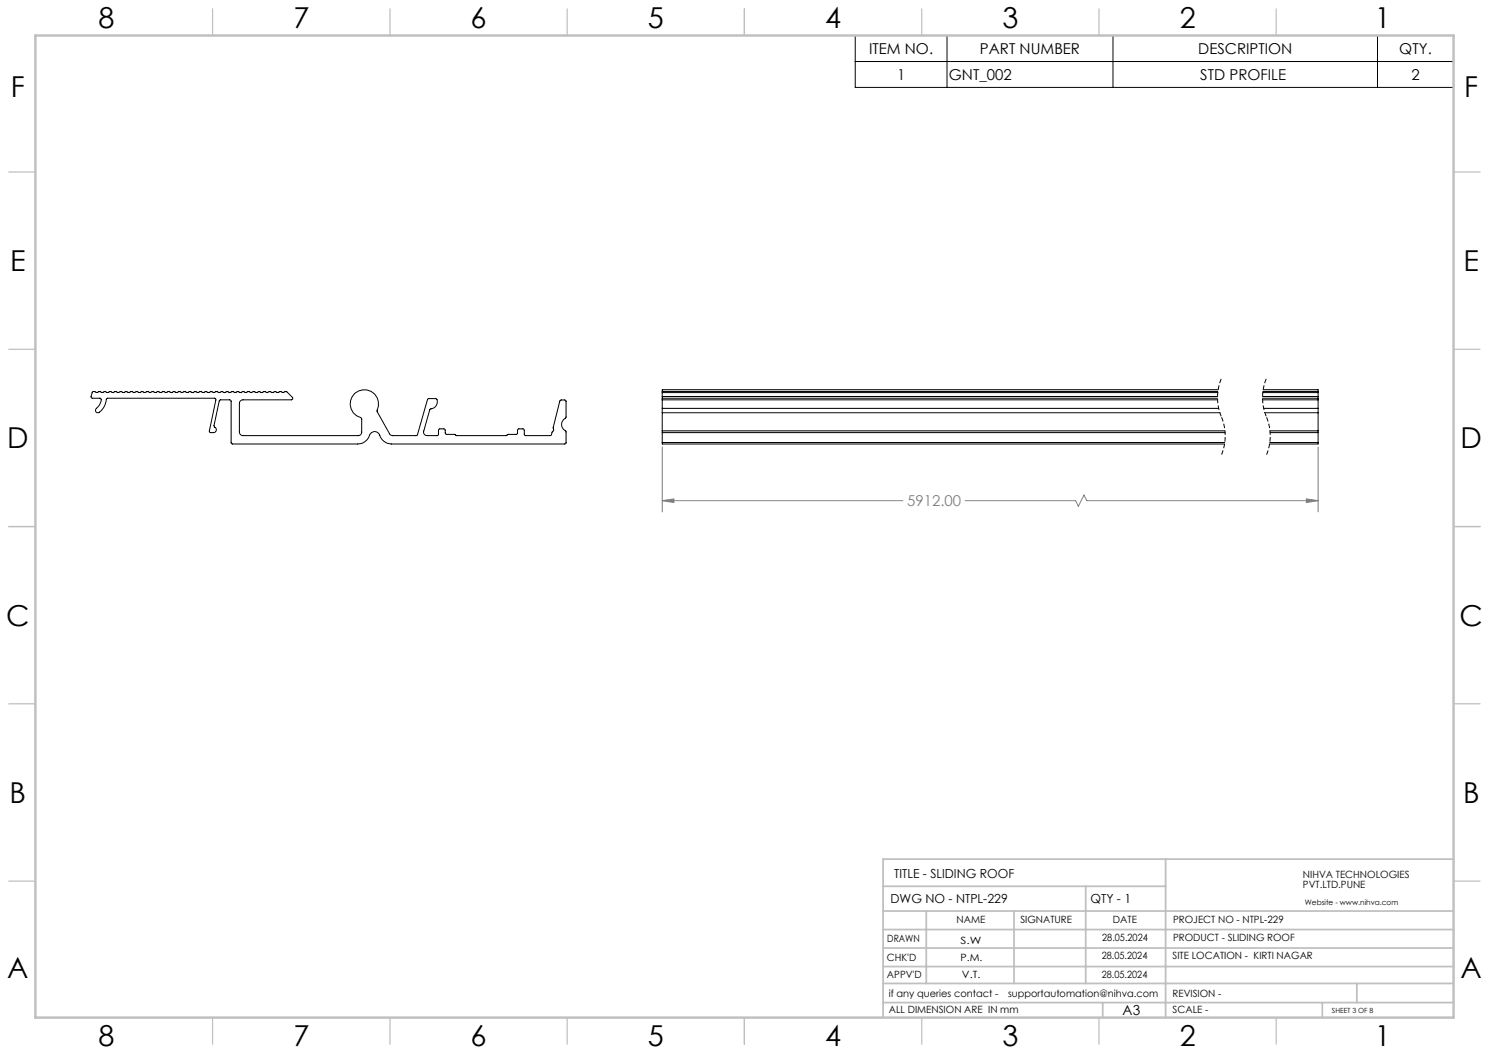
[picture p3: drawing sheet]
<svg xmlns="http://www.w3.org/2000/svg" width="420mm" height="297mm" viewBox="0 0 420 297" stroke-linecap="round" stroke-linejoin="round" font-family="sans-serif">
<path d="M344.5 106.7a14.1 14.1 0 0 0 0 10.9M344.5 117.6a14.1 14.1 0 0 1 0 10.8M357.2 106.7a14.1 14.1 0 0 0 0 10.9M357.2 117.6a14.1 14.1 0 0 1 0 10.8" fill="none" stroke="#000" stroke-width=".28" stroke-dasharray="1.3 .6" stroke-dashoffset="-.2" stroke-linecap="butt"/>
<path d="M186.8 126.1v18.3M371.8 126.1v18.3M186.8 141.2l3.3-.5v1zM186.8 141.2h67.9M272.3 141.2h31.1l.8 1.6 1.6-3.2 .8 1.6h65.2M368.5 140.7l3.3 .5-3.3 .5z" fill="none" stroke="#808080" stroke-width=".28"/>
<path d="M241.2 10h168.8v14.7h-168.8zM241.2 17.4h168.8M267.1 10v14.7M313.9 10v14.7M388.5 10v14.7" fill="none" stroke="#000" stroke-width=".28"/>
<g fill="none" stroke="#c0c0c0" stroke-width=".35">
<path d="M60 2.5v7.5M110 2.5v7.5M160 2.5v7.5M210 2.5v7.5M260 2.5v7.5M310 2.5v7.5M360 2.5v7.5M2.5 48.5h7.5M410 48.5h7.5M2.5 98.5h7.5M410 98.5h7.5M2.5 148.5h7.5"/>
<path d="M410 148.5h7.5M2.5 198.5h7.5M410 198.5h7.5M2.5 248.5h7.5M410 248.5h7.5M60 287v7.5M110 287v7.5M160 287v7.5M210 287v7.5M260 287v7.5M310 287v7.5M360 287v7.5"/>
</g>
<g fill="none" stroke="#c0c0c0" stroke-width=".5">
<path d="M249.1 257h160.9M249.1 250h79.7M261.3 257v20.4M286 257v20.4M306.2 250v27.4M328.8 242.3v44.7M410 242.3h-160.9v44.7M249.1 272.6h160.9M249.1 267.4h160.9M249.1 262.2h160.9M249.1 277.4h160.9M382.7 277.4v5.4"/>
<path d="M249.1 282.8h160.9M311 282.8v4.2M373 282.8v4.2"/>
</g>
<path d="M10 10h400v277h-400z" fill="none" stroke="#c0c0c0" stroke-width=".7"/>
<path d="M368.5 140.7l3.3 .5-3.3 .5zM186.8 141.2l3.3-.5v1z" fill="#808080"/>
<g fill="none" stroke="#000" stroke-width=".28">
<path d="M26 110.6l.7-.2 .7 .3 .7-.3 .8 .3 .7-.3 .8 .3 .8-.3 .7 .3 .7-.3 .8 .3 .7-.3 .8 .3 .7-.3 .8 .3 .7-.3 .8 .3 .7-.3 .8 .3 .7-.3 .8 .3 .7-.3 .8 .3 .7-.3 .8 .3 .7-.3 .8 .3 .7-.3 .8 .3 .7-.3 .8 .3 .7-.3 .8 .3 .7-.3 .8 .3 .7-.3 .8 .3 .7-.3 .8 .3 .7-.3 .8 .3 .7-.3 .8 .3 .7-.3 .8 .3 .7-.3 .8 .3 .7-.3 .8 .3 .7-.3 .8 .3 .7-.3 .8 .3 .7-.3 .8 .3 .7-.3 .8 .3 .8-.3 .7 .3 .7-.3 .8 .3 .7-.3 .8 .3 .7-.3 .8 .3 .7-.3 .8 .3 .7-.3 .8 .3 .7-.3 .8 .3 .7-.3 .8 .3 .8-.3 1.9 1.9-.4 .5h-13.7a1.02 1.02 0 0 0-1 1v8.1l.3 .7 .5 .3h32.7a.96 .96 0 0 0 1-1l-.1-4a4 4 0 0 1-2.9-5.2 4 4 0 0 1 5.5-2.4 4 4 0 0 1 1.8 5.7l3.8 6.7 .5 .2h6.8l.4-.2 2.8-10.1 .3-.2 2.1 .1a1.1 1.1 0 0 1 .2 1.5 2.42 2.42 0 0 1-1.8 1.4l-1.9 6.4 .2 .7 .5 .3 3.2 .1 .3-.3v-1.3l.3-.3h1.4l.2 1.2 .3 .3h2.4l.5 .4h14l.5-.4 2.6-.1 .1-1.1 .3-.3 1.5 .1 .1 1.5 .3 .3h7l.3-.2 .3-.9a.84 .84 0 0 0 .2-1.2l1.9-7.5 .3-.3h1.1l.4 .3v4.7a2.2 2.2 0 0 0-1.3 1.9 2.2 2.2 0 0 0 1.3 2v3.3l-.4 .2h-48.8a3.8 3.8 0 0 1-3.6-2.9 1.62 1.62 0 0 0-1.8-.5 1.62 1.62 0 0 0-1.1 1.5l-.6 .9-.9 .6-1.6 .4h-35.5l-.2-.3v-11.8l-.3-.3h-2.8l-.2 .2-1.5 7.4a.85 .85 0 0 1 .6 .9 .85 .85 0 0 1-.8 .7h-.9l-.3-.4 1.9-8.8-.3-.5h-30.3l-.3 .3a4.4 4.4 0 0 1-2.5 3.8 .77 .77 0 0 1-.6-.7 .77 .77 0 0 1 .5-.8 1.99 1.99 0 0 0 .9-2.5l-2.5-.2zM186.8 111.8v.5M186.8 110.4v.3M186.8 115.2v1.2M186.8 112.8v2.4M186.8 112.3v.5M186.8 116.4h157.3M186.8 111.8h156.6M186.8 112.3h156.6M186.8 110.7h156.7M186.8 110.4h156.7M186.8 115.2h156.9"/>
<path d="M186.8 112.8h156.6M186.8 110.7v1.1M186.8 116.4v5.1M343.6 109.9h-156.8v.5M356.1 112.3h15.7M356.1 111.8h15.7M356.1 112.8h15.7M356.2 110.7h15.6M356.2 110.4h15.6M356.3 109.9h15.5v.5M356.4 115.2h15.4M356.8 116.4h15"/>
<path d="M371.8 111.8v.5M371.8 110.4v.3M371.8 115.2v1.2M371.8 112.8v2.4M371.8 112.3v.5M371.8 110.7v1.1M371.8 116.4v5.1M186.8 121.5v.5M186.8 124.8v.4h158.6M186.8 121.5h158.7M186.8 122h158.7M186.8 124.8h158.6"/>
<path d="M186.8 122v2.8M358.1 124.8h13.7M358.2 121.5h13.6M358.2 122h13.6M371.8 121.5v.5M371.8 124.8v.4h-13.7M371.8 122v2.8"/>
</g>
<g font-size="8.1">
<text x="27.8" y="8">8</text>
<text x="82.8" y="8">7</text>
<text x="132.8" y="8">6</text>
<text x="182.8" y="8">5</text>
<text x="232.8" y="8">4</text>
<text x="282.8" y="8">3</text>
<text x="332.8" y="8">2</text>
<text x="387.8" y="8">1</text>
<text x="3" y="27.2">F</text>
<text x="413" y="27.2">F</text>
<text x="2.8" y="76.5">E</text>
<text x="412.8" y="76.5">E</text>
<text x="2" y="126.5">D</text>
<text x="412" y="126.5">D</text>
<text x="1.7" y="176.5">C</text>
<text x="411.7" y="176.5">C</text>
<text x="2.7" y="226.5">B</text>
<text x="412.7" y="226.5">B</text>
<text x="2" y="275.7">A</text>
<text x="412" y="275.7">A</text>
<text x="27.8" y="295">8</text>
<text x="82.8" y="295">7</text>
<text x="132.8" y="295">6</text>
<text x="182.8" y="295">5</text>
<text x="232.8" y="295">4</text>
<text x="282.8" y="295">3</text>
<text x="332.8" y="295">2</text>
<text x="387.8" y="295">1</text>
</g>
<g font-size="4.2">
<text x="245.1" y="15.2">ITEM NO.</text>
<text x="276.4" y="15.2">PART NUMBER</text>
<text x="338" y="15.2">DESCRIPTION</text>
<text x="394.7" y="15.2">QTY.</text>
<text x="253" y="22.5">1</text>
<text x="267.6" y="22.5">GNT_002</text>
<text x="338.6" y="22.5">STD PROFILE</text>
<text x="398.1" y="22.5">2</text>
</g>
<text font-size="4.2" fill="#808080" x="255.9" y="142.8">5912.00</text>
<text font-size="3.9" x="316.7" y="286.4">A3</text>
<g font-size="3.5">
<text x="252.2" y="247.7">TITLE - SLIDING ROOF</text>
<text x="251.2" y="254.8">DWG NO - NTPL-229</text>
<text x="307.6" y="254.8">QTY - 1</text>
</g>
<g font-size="2.8">
<text x="367.5" y="247.7">NIHVA TECHNOLOGIES</text>
<text x="367.5" y="250.5">PVT.LTD.PUNE</text>
<text x="269.8" y="260.4">NAME</text>
<text x="287.8" y="260.4">SIGNATURE</text>
<text x="313.9" y="260.5">DATE</text>
<text x="330.9" y="260.5">PROJECT NO - NTPL-229</text>
<text x="250.3" y="265.7">DRAWN</text>
<text x="270.9" y="266.1">S.W</text>
<text x="310.9" y="265.5">28.05.2024</text>
<text x="330.9" y="265.5">PRODUCT - SLIDING ROOF</text>
<text x="250.2" y="271.1">CHK'D</text>
<text x="250.2" y="275.8">APPV'D</text>
<text x="270.9" y="271.1">P.M.</text>
<text x="271.3" y="275.8">V.T.</text>
<text x="310.8" y="270.6">28.05.2024</text>
<text x="310.8" y="275.8">28.05.2024</text>
<text x="330.7" y="270.6">SITE LOCATION - KIRTI NAGAR</text>
<text x="250.7" y="281.1">if any queries contact -</text>
<text x="284.3" y="281.1">supportautomation@nihva.com</text>
<text x="330.7" y="281.1">REVISION -</text>
<text x="250.7" y="285.6">ALL DIMENSION ARE IN mm</text>
<text x="330.7" y="285.6">SCALE -</text>
</g>
<text font-size="2.1" x="368.1" y="255.1">Website - www.nihva.com</text>
<text font-size="2" x="375.7" y="285.6">SHEET 3 OF 8</text>
</svg>
